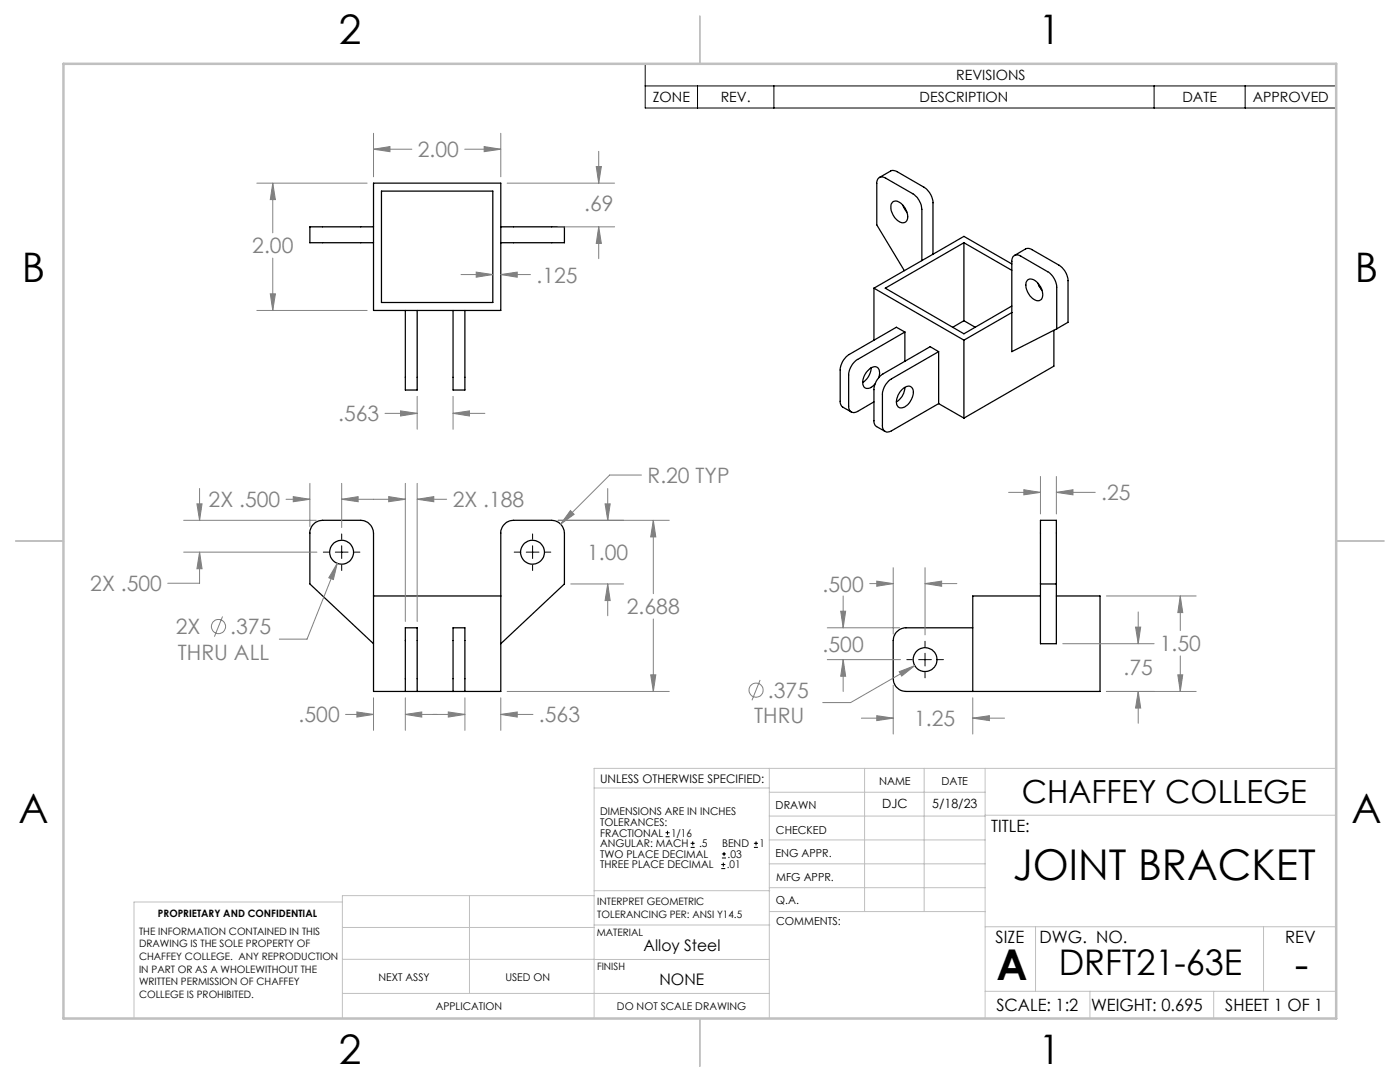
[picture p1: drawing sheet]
<svg xmlns="http://www.w3.org/2000/svg" width="279mm" height="216mm" viewBox="0 0 279 216" stroke-linecap="round" stroke-linejoin="round" font-family="sans-serif">
<g fill="none" stroke="#000" stroke-width=".25">
<path d="M74.5 36.5h25.4v25.4h-25.4zM76.1 38.1h22.3v22.3h-22.3zM175.5 35.4l2.4-1.4 .7 .1 5.8 3.3 .8 .6a3.9 3.9 0 0 1 1 2.5v10.2M74.5 45.3h-12.7v3.1h12.7M99.9 45.3h12.7v3.1h-12.7M174.4 57.5v10.4M174.4 57.5l18 10.4M178.1 40.4a1.44 1.44 0 0 1 2.1 .5 2.63 2.63 0 0 1 .6 3.4 1.86 1.86 0 0 1-2.4-1.2 2.41 2.41 0 0 1-.3-2.7zM180.2 41l.8 1.3M184 52v-10.2a4 4 0 0 0-1.8-3.1l-5.4-3.1a1.09 1.09 0 0 0-1.3-.2 1.09 1.09 0 0 0-.5 1.2v8.3l5.5 9.1M184 52l-9.6 5.5M186.2 50.7l6.2-3.5 9.5 5.5"/>
<path d="M186.2 50.7l-2.2 1.3M192.4 48.4v15.6M192.4 48.4l-15.7 9.1 15.7 9.1 9.5-5.5M192.4 48.4l9.5 5.5M202.2 51.2a1.15 1.15 0 0 1 1.5-.1l5.4 3.1a4 4 0 0 1 1.8 3.1v8.3l-9 4.6v-18.3zM202.5 51l2.3-1.4h.6l6.3 3.6a3.9 3.9 0 0 1 1.4 2.8v8.3l-2.2 1.3M205.1 55.8a1.86 1.86 0 0 1 2.4 1.2 2.18 2.18 0 0 1 .1 2.9 2.02 2.02 0 0 1-2.4-1.3 2.41 2.41 0 0 1-.1-2.8zM207.2 56.5l.7 1.4M207.4 57.1l.3 .2M207.9 57.6l-.1 .1M80.9 61.9v15.9h2.4v-15.9M90.4 61.9v15.9h2.4v-15.9"/>
<path d="M173.8 73.4a3.6 3.6 0 0 1-1.6 2.9M175.3 75.4a1.47 1.47 0 0 0-.6-2.2 3.1 3.1 0 0 0-2.3 4 1.32 1.32 0 0 0 2-.4l.2-.2M180 77.8a1.32 1.32 0 0 1 2.1-.3 3.3 3.3 0 0 1-2.1 3.9 1.17 1.17 0 0 1-1-1.8l.2-.7zM180.6 77.3v.2a3.5 3.5 0 0 1-1.7 2.7M180.6 66.3l-1.7-1-9.8 5.7a3.9 3.9 0 0 0-1.4 2.8v6.7l.4 .6 1.8 1.1M180.6 66.3l-9.4 5.4a4 4 0 0 0-1.8 3.1v6.2a1.11 1.11 0 0 0 .5 1.2 1.11 1.11 0 0 0 1.3-.1l3.2-1.9M180.6 66.3v5.8M187.3 70.2l-9.4 5.4-.8 .7a3.9 3.9 0 0 0-1 2.4v6.2a1.1 1.1 0 0 0 .6 1.2 1.1 1.1 0 0 0 1.2-.1l9.4-5.5M187.3 70.2l-1.7-1-10 5.9a4.2 4.2 0 0 0-1.2 2.7v6.6l.4 .6 1.8 1.1M187.3 70.2v10.3M192.4 67.9v15.5M192.4 64l2.2 1.3"/>
<path d="M192.4 64l-2.3 1.3M201.9 62.4l-9.5 5.5M210.3 65.9v7.2l-17.9 10.3M187.3 80.5l5.1 2.9M74.5 118.9h25.4M207.6 103.8h3.2v24.6h-3.2zM207.6 118.9h-13.5v19.1M207.6 116.5h3.2M210.8 118.9h8.7v19.1h-38.7a2.59 2.59 0 0 1-2.5-2.6v-7.6a2.59 2.59 0 0 1 2.5-2.5h13.3M74.5 128.4l-12.7-11.9v-10.1a2.59 2.59 0 0 1 2.6-2.6h7.6a2.66 2.66 0 0 1 2.5 2.6v31.6h25.4v-31.6a2.59 2.59 0 0 1 2.6-2.6h7.6a2.66 2.66 0 0 1 2.5 2.6v10.1l-12.7 11.9M80.9 138v-12.7h2.4v12.7M90.4 138v-12.7h2.4v12.7"/>
<circle cx="68.2" cy="110.2" r="2.38"/>
<circle cx="106.3" cy="110.2" r="2.38"/>
<circle cx="184.6" cy="131.6" r="2.39"/>
</g>
<g fill="none" stroke="#808080" stroke-width=".2">
<path d="M51.3 36.5h22M54.4 36.5l.6 3.3h-1.1zM54.4 36.5v10M74.5 29.8l3.3-.6v1.1zM74.5 26.6v8.7M74.5 29.8h7.7M92.7 29.8h7.2M96.6 29.2l3.3 .6-3.3 .5zM99.9 26.6v8.7M101.2 36.5h21.5M119 33.2h1l-.5 3.3zM119.5 30.2v6.3"/>
<path d="M53.9 58.6h1.1l-.6 3.3zM54.4 51.5v10.4M92 54.8h6.4M95 54.3l3.4 .5-3.4 .5zM99.9 54.8l3.3-.5v1zM99.9 54.8h6M111.4 45.3h11.3M119.5 45.3l.5 3.3h-1zM119.5 45.3v6.3M51.3 61.9h22M83.3 79.1v6.6M90.4 79.1v6.6"/>
<path d="M39.8 97.5v6.3M57.1 99.6h4.7M58.5 99.1l3.3 .5-3.3 .5zM61.8 96.4v8.7M68.2 99.6l3.3-.5v1zM68.2 99.6h12.7M68.2 96.4v8.9M76.8 82.5h6.5M77.6 99.1l3.3 .5-3.3 .5zM79.9 82l3.4 .5-3.4 .5zM80.9 96.4v27.6M83.3 99.6l3.3-.5v1z"/>
<path d="M83.3 96.4v27.6M83.3 99.6h5.8M90.4 82.5l3.3-.5v1zM90.4 82.5h6.4M121.3 97.5v6.3M128 94.8h-6.3l-9.8 9.8M201.3 98.2h6.3M204.3 97.7l3.3 .5-3.3 .5zM207.6 95.1v7.5M210.8 98.2l3.3-.5v1zM210.8 95.1v7.5M210.8 98.2h7.8"/>
<path d="M36.7 103.8h26.4M36.7 110.2h26.6M39.3 100.5h1l-.5 3.3zM39.8 110.2l.5 3.3h-1zM39.8 110.2v6.2h-6.3M67.3 112.4l-.8 3.2-.9-.3zM67.3 112.4l-6 15.1h-5.6M111.4 103.8h22.2M113.8 101.9l.8 .7-2.7 2zM113.9 116.5h10.6M120.8 100.5h1l-.5 3.3zM121.3 116.5l.5 3.3h-1z"/>
<path d="M121.3 116.5v6.4M130.4 103.8l.5 3.3h-1zM130.4 103.8v14.7M168.3 118.9v6.4M173.6 116.5h4.7M175 116l3.3 .5-3.3 .5zM178.3 113.3v13.2M184.6 116.5l3.3-.5v1zM184.6 113.3v13.4M184.6 116.5h6.4M220.8 118.9h17.9M235.5 118.9l.5 3.3h-.9z"/>
<path d="M235.5 118.9v6.9M44.4 123l-1.6 4M74.5 139.2v6.5M80.9 139.2v6.5M92.8 139.2v6.5M99.9 139.2v6.5M101.2 138h32.4M129.9 134.7h1l-.5 3.3zM130.4 123.5v14.5M151.7 135.7l-1.6 4M165.1 131.6h14.6M165.1 125.3h14.4"/>
<path d="M167.8 122h1l-.5 3.3zM168.3 131.6l.5 3.3h-1zM168.3 131.6v6.4M178.3 136.7v9.8M179.5 134l3.1-1.2-2.6 2.1zM182.6 132.8l-12.8 7.4h-5.6M194.1 139.2v7.3M212.1 128.4h18.2M220.8 138h17.9M226.6 125.1h1l-.4 3.3zM227.2 138l.4 3.3h-1zM227.2 122.1v6.3"/>
<path d="M227.2 138v6.3M235.1 134.7h.9l-.5 3.3zM235.5 130.9v7.1M69 142.6h5.5M71.2 142.1l3.3 .5-3.3 .5zM80.9 142.6l3.3-.5v1zM80.9 142.6h11.9M89.5 142.1l3.3 .5-3.3 .5zM99.9 142.6l3.3-.5v1zM99.9 142.6h6.5M171.9 143.3h6.4M175 142.8l3.3 .5-3.3 .5z"/>
<path d="M194.1 143.3l3.3-.5v1zM194.1 143.3h6.4"/>
<circle cx="43.6" cy="125" r="1.42"/>
<circle cx="150.9" cy="137.7" r="1.42"/>
</g>
<g fill="none" stroke="#000" stroke-width=".2">
<path d="M128.8 12.7h137.9v8.9h-137.9zM128.8 17.1h137.9M139.2 17.1v4.5M154.4 17.1v4.5M230.3 17.1v4.5M248.5 17.1v4.5M64.5 110.2h1.2M66.9 110.2h2.6M68.2 106.5v1.1M68.2 108.9v2.5M68.2 112.7v1.1M70.7 110.2h1.1"/>
<path d="M102.6 110.2h1.2M105 110.2h2.6M106.3 106.5v1.1M106.3 108.9v2.5M106.3 112.7v1.1M108.8 110.2h1.1M181 131.6h1.1M183.3 131.6h2.6M184.6 128v1.1M184.6 130.4v2.5M184.6 134.2v1.1M187.1 131.6h1.2"/>
<path d="M132.8 167h.8M132.8 166.2h.8M133.2 165.8v.8M137.8 169.1h.8M137.8 168.3h.8M138.3 167.9v.8M143.9 173.3h.8M143.9 172.5h.8M144.1 171.2h.8M144.1 170.4h.8M144.4 172.1v.8M144.5 170v.8"/>
<path d="M150.5 169.1h.8M150.5 168.3h.8M150.9 167.9v.8"/>
</g>
<g fill="none" stroke="#c0c0c0" stroke-width=".2">
<path d="M118.6 157.2h34.9M153.5 153.3v49.9M153.5 158.1h43.1M172.5 153.3v28.6M184.4 153.3v28.6M196.6 153.3v49.9M266.7 153.3h-148.1v49.9M68.3 180h-41.6v23.2M93.7 178.7v19.5M118.6 178.7h-50.3v24.5M118.6 177.7h35M153.5 167.6h43.1"/>
<path d="M153.5 162.8h43.1M153.5 172.4h43.1M153.5 177.1h43.1M196.6 162.7h70.1M68.3 198.2h85.2M68.3 191.4l85.2 .1M68.3 185.1h50.3M118.6 184.6h35M153.6 181.9h43M196.6 197.8h70.1M196.6 184.9h70.1M206.7 184.9v12.9"/>
<path d="M217.5 197.8v5.4M242.2 197.8v5.4M252.2 184.9v12.9"/>
</g>
<path d="M139.7 3.2v9.5M3.1 107.9h9.6M266.7 107.9h9.5M139.7 203.2v9.6" fill="none" stroke="#c0c0c0" stroke-width=".25"/>
<path d="M12.7 12.7h254v190.5h-254z" fill="none" stroke="#c0c0c0" stroke-width=".5"/>
<path d="M80.9 142.6l3.3-.5v1zM71.2 142.1l3.3 .5-3.3 .5zM77.6 99.1l3.3 .5-3.3 .5zM83.3 99.6l3.3-.5v1zM129.9 134.7h1l-.5 3.3zM130.4 103.8l.5 3.3h-1zM121.3 116.5l.5 3.3h-1zM120.8 100.5h1l-.5 3.3zM89.5 142.1l3.3 .5-3.3 .5zM99.9 142.6l3.3-.5v1zM39.8 110.2l.5 3.3h-1zM39.3 100.5h1l-.5 3.3zM68.2 99.6l3.3-.5v1zM58.5 99.1l3.3 .5-3.3 .5zM67.3 112.4l-1.7 2.9 .9 .3zM113.8 101.9l-1.9 2.7 2.7-2zM96.6 29.2l3.3 .6-3.3 .5zM74.5 29.8l3.3-.6v1.1zM54.4 36.5l.6 3.3h-1.1zM53.9 58.6h1.1l-.6 3.3zM95 54.3l3.4 .5-3.4 .5zM99.9 54.8l3.3-.5v1zM79.9 82l3.4 .5-3.4 .5zM90.4 82.5l3.3-.5v1zM119 33.2h1l-.5 3.3zM119.5 45.3l.5 3.3h-1zM235.1 134.7h.9l-.5 3.3zM235.5 118.9l.5 3.3h-.9zM227.2 138l.4 3.3h-1zM226.6 125.1h1l-.4 3.3zM204.3 97.7l3.3 .5-3.3 .5zM210.8 98.2l3.3-.5v1zM194.1 143.3l3.3-.5v1zM175 142.8l3.3 .5-3.3 .5zM184.6 116.5l3.3-.5v1zM175 116l3.3 .5-3.3 .5zM168.3 131.6l.5 3.3h-1zM167.8 122h1l-.5 3.3zM179.5 134l.5 .9 2.6-2.1z" fill="#808080"/>
<g font-size="8.5">
<text x="202.1" y="175.5">JOINT BRACKET</text>
<text x="198.9" y="195.5">A</text>
<text x="258.4" y="195.4">-</text>
</g>
<g font-size="8.1">
<text x="67.6" y="8.9">2</text>
<text x="207.3" y="8.9">1</text>
<text x="4.4" y="56.2">B</text>
<text x="270.4" y="56.2">B</text>
<text x="3.7" y="164.1">A</text>
<text x="269.7" y="164.1">A</text>
<text x="67.6" y="212.4">2</text>
<text x="207.3" y="212.4">1</text>
</g>
<text font-size="7.1" x="211.3" y="194.6">DRFT21-63E</text>
<text font-size="6.3" x="203.9" y="160.2">CHAFFEY COLLEGE</text>
<g font-size="4.2" fill="#808080">
<text x="83.4" y="31.3">2.00</text>
<text x="116.6" y="42.2">.69</text>
<text x="50.4" y="50.6">2.00</text>
<text x="107.1" y="56.4">.125</text>
<text x="67.5" y="84.1">.563</text>
<text x="41.6" y="101.2">2X .500</text>
<text x="90.3" y="101.2">2X .188</text>
<text x="129.2" y="96.4">R.20 TYP</text>
<text x="219.8" y="99.8">.25</text>
<text x="117.2" y="111.8">1.00</text>
<text x="18" y="118">2X .500</text>
<text x="164.2" y="118">.500</text>
<text x="125.1" y="122.6">2.688</text>
<text x="35.1" y="126.5">2X</text>
<text x="35.5" y="131.6">THRU ALL</text>
<text x="46" y="126.6">.375</text>
<text x="164.2" y="130">.500</text>
<text x="231.5" y="130">1.50</text>
<text x="224.2" y="134.7">.75</text>
<text x="153.2" y="139.2">.375</text>
<text x="59.6" y="144.2">.500</text>
<text x="107.6" y="144.2">.563</text>
<text x="150.5" y="144.3">THRU</text>
<text x="182.4" y="144.9">1.25</text>
</g>
<g font-size="3.4">
<text x="197.8" y="166">TITLE:</text>
<text x="198.7" y="188.1">SIZE</text>
<text x="207.5" y="188.1">DWG. NO.</text>
<text x="256.5" y="188.2">REV</text>
<text x="198.8" y="201.7">SCALE: 1:2</text>
<text x="217.7" y="201.8">WEIGHT: 0.695</text>
<text x="244.5" y="201.7">SHEET 1 OF 1</text>
</g>
<g font-size="3.2">
<text x="128.5" y="189.8">Alloy Steel</text>
<text x="131.6" y="196.6">NONE</text>
</g>
<g font-size="2.8">
<text x="190.8" y="16">REVISIONS</text>
<text x="130.3" y="20.4">ZONE</text>
<text x="143.8" y="20.4">REV.</text>
<text x="183.5" y="20.4">DESCRIPTION</text>
<text x="236" y="20.4">DATE</text>
<text x="250" y="20.4">APPROVED</text>
</g>
<g font-size="2.5">
<text x="176.1" y="161.3">DJC</text>
<text x="186.1" y="161.3">5/18/23</text>
</g>
<text font-size="2.4" x="119.8" y="156.2">UNLESS OTHERWISE SPECIFIED:</text>
<g font-size="2.2">
<text x="154.8" y="161.4">DRAWN</text>
<text x="175.4" y="156.6">NAME</text>
<text x="187.9" y="156.7">DATE</text>
<text x="154.9" y="166.3">CHECKED</text>
<text x="154.8" y="171">ENG APPR.</text>
<text x="154.9" y="175.7">MFG APPR.</text>
<text x="154.9" y="180.4">Q.A.</text>
<text x="154.9" y="184.6">COMMENTS:</text>
</g>
<g font-size="2.1">
<text x="119.8" y="162.7">DIMENSIONS ARE IN INCHES</text>
<text x="119.8" y="164.8">TOLERANCES:</text>
<text x="119.8" y="166.9">FRACTIONAL</text>
<text x="133.9" y="166.9">1/16</text>
<text x="119.8" y="171.2">TWO PLACE DECIMAL</text>
<text x="119.8" y="173.3">THREE PLACE DECIMAL</text>
<text x="119.8" y="169.1">ANGULAR: MACH</text>
<text x="139.5" y="169.1">.5</text>
<text x="144.1" y="169.1">BEND</text>
<text x="145.1" y="173.3">.01</text>
<text x="145.2" y="171.2">.03</text>
<text x="151.6" y="169.1">1</text>
<text x="75.5" y="195.7">NEXT ASSY</text>
<text x="100.9" y="195.7">USED ON</text>
<text x="86.9" y="201.5">APPLICATION</text>
<text x="123.1" y="201.6">DO NOT SCALE DRAWING</text>
</g>
<g font-size="2">
<text x="31.5" y="182.9">PROPRIETARY AND CONFIDENTIAL</text>
<text x="119.2" y="180.6">INTERPRET GEOMETRIC</text>
<text x="119.2" y="183.1">TOLERANCING PER: ANSI Y14.5</text>
<text x="27.8" y="186.5">THE INFORMATION CONTAINED IN THIS</text>
<text x="27.8" y="189">DRAWING IS THE SOLE PROPERTY OF</text>
<text x="27.8" y="191.6">CHAFFEY COLLEGE. ANY REPRODUCTION</text>
<text x="119.1" y="186.7">MATERIAL</text>
<text x="27.8" y="194.1">IN PART OR AS A WHOLEWITHOUT THE</text>
<text x="27.8" y="196.6">WRITTEN PERMISSION OF CHAFFEY</text>
<text x="119.1" y="193.5">FINISH</text>
<text x="27.8" y="199.1">COLLEGE IS PROHIBITED.</text>
</g>
</svg>
